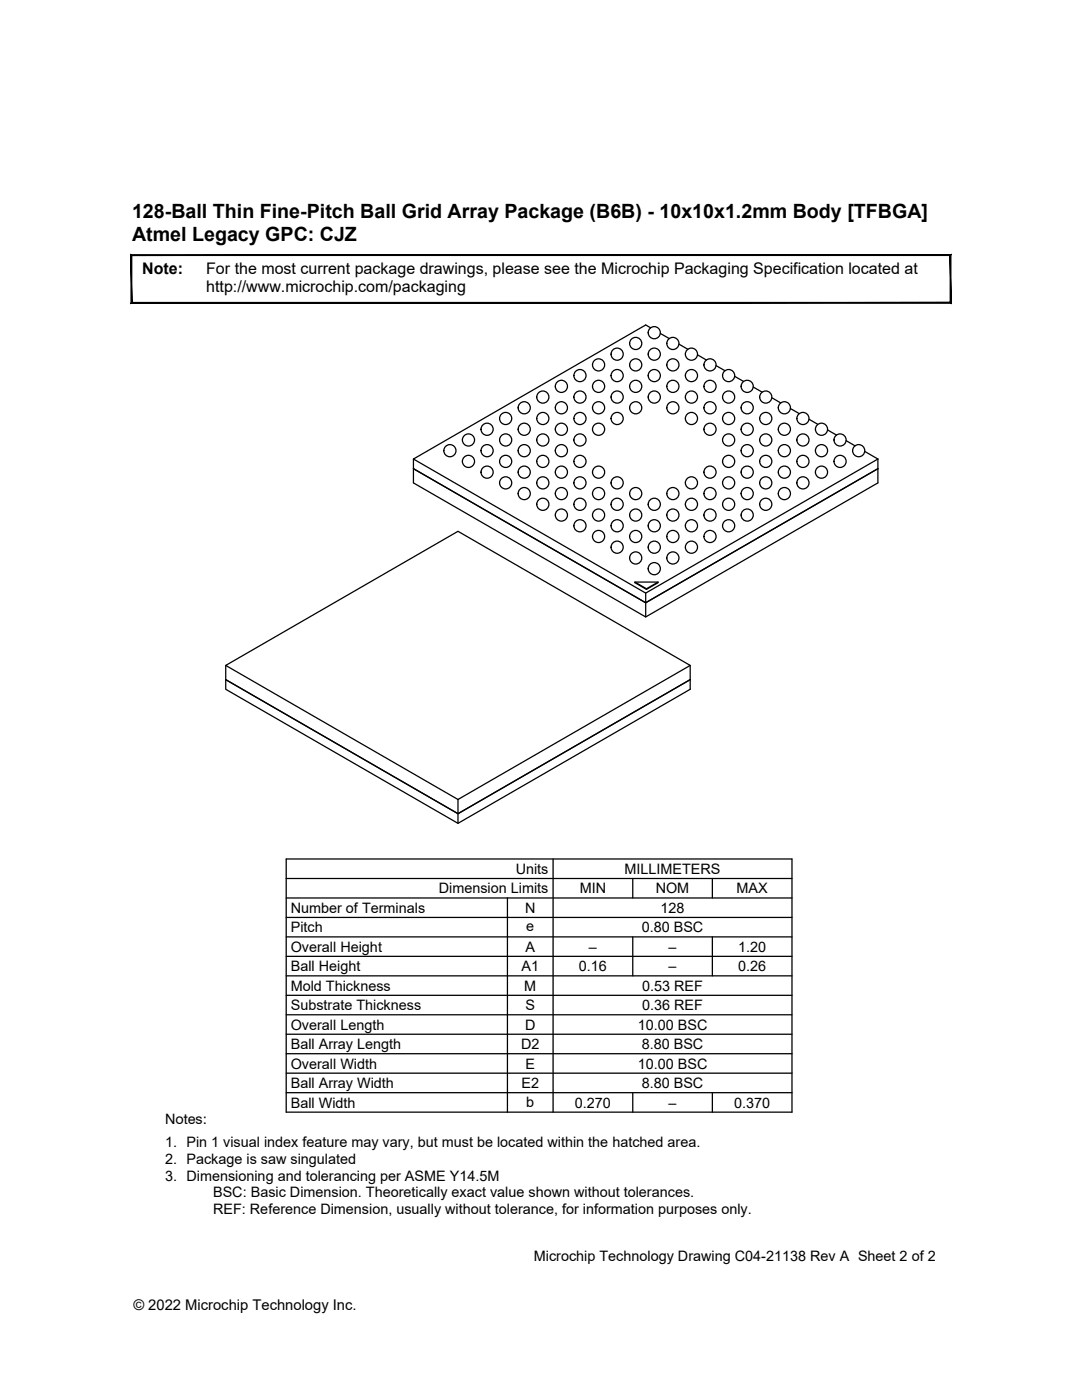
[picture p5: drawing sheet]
<svg xmlns="http://www.w3.org/2000/svg" width="216mm" height="279mm" viewBox="0 0 216 279" stroke-linecap="round" stroke-linejoin="round" font-family="sans-serif">
<!-- layer: I-VTOP -->
<path d="M45 132.8l46.4-26.8 46.3 26.8-46.3 26.8zM45 132.8v2.8l46.4 26.8 46.3-26.8-46.3 26.8-46.4-26.8v2l46.4 26.7 46.3-26.7v-4.8M91.4 159.6v4.7" fill="none" stroke="#000" stroke-width=".25"/>
<!-- layer: I-VBOT -->
<g fill="none" stroke="#000" stroke-width=".25">
<path d="M129.8 65.4l-1-.5-46.3 26.7 46.3 26.8 46.4-26.8M131.8 66.5l1.7 1.1M135.5 68.7l1.7 1M139.2 70.8l1.8 1.1M142.9 73l1.8 1M146.6 75.1l1.8 1M150.3 77.2l1.8 1.1M154 79.4l1.8 1M82.5 91.6v4.8l46.3 26.7 46.4-26.7v-4.8M82.5 93.5l46.3 26.8 46.4-26.8M157.7 81.5l1.8 1.1M161.4 83.7l1.8 1"/>
<path d="M165.1 85.8l1.8 1M168.8 87.9l1.8 1.1M172.5 90.1l2.7 1.5M126.7 116.2l2.3 1.3M128.8 118.4v4.7M131.3 116.2l-2.3 1.4-2.3-1.4h4.6l-2.3 1.4"/>
<circle cx="108.3" cy="79.2" r="1.21"/>
<circle cx="112" cy="77.1" r="1.21"/>
<circle cx="115.7" cy="79.2" r="1.21"/>
<circle cx="115.7" cy="75" r="1.21"/>
<circle cx="119.4" cy="77.1" r="1.21"/>
<circle cx="119.4" cy="72.8" r="1.21"/>
<circle cx="123.1" cy="70.7" r="1.21"/>
<circle cx="123.1" cy="79.2" r="1.21"/>
<circle cx="123.1" cy="75" r="1.21"/>
<circle cx="126.8" cy="77.1" r="1.21"/>
<circle cx="126.8" cy="68.5" r="1.21"/>
<circle cx="126.8" cy="72.8" r="1.21"/>
<circle cx="130.6" cy="66.4" r="1.21"/>
<circle cx="130.6" cy="75" r="1.21"/>
<circle cx="130.6" cy="79.2" r="1.21"/>
<circle cx="130.6" cy="70.7" r="1.21"/>
<circle cx="134.3" cy="68.5" r="1.21"/>
<circle cx="134.3" cy="77.1" r="1.21"/>
<circle cx="134.3" cy="72.8" r="1.21"/>
<circle cx="138" cy="70.7" r="1.21"/>
<circle cx="138" cy="75" r="1.21"/>
<circle cx="138" cy="79.2" r="1.21"/>
<circle cx="141.7" cy="77.1" r="1.21"/>
<circle cx="141.7" cy="72.8" r="1.21"/>
<circle cx="145.4" cy="75" r="1.21"/>
<circle cx="145.4" cy="79.2" r="1.21"/>
<circle cx="149.1" cy="77.1" r="1.21"/>
<circle cx="152.8" cy="79.2" r="1.21"/>
<circle cx="89.8" cy="89.9" r="1.21"/>
<circle cx="93.5" cy="87.8" r="1.21"/>
<circle cx="93.5" cy="92.1" r="1.21"/>
<circle cx="97.2" cy="89.9" r="1.21"/>
<circle cx="97.2" cy="85.7" r="1.21"/>
<circle cx="97.2" cy="94.2" r="1.21"/>
<circle cx="100.9" cy="87.8" r="1.21"/>
<circle cx="100.9" cy="96.4" r="1.21"/>
<circle cx="100.9" cy="83.5" r="1.21"/>
<circle cx="100.9" cy="92.1" r="1.21"/>
<circle cx="104.6" cy="98.5" r="1.21"/>
<circle cx="104.6" cy="85.7" r="1.21"/>
<circle cx="104.6" cy="89.9" r="1.21"/>
<circle cx="104.6" cy="81.4" r="1.21"/>
<circle cx="104.6" cy="94.2" r="1.21"/>
<circle cx="108.3" cy="83.5" r="1.21"/>
<circle cx="108.3" cy="87.8" r="1.21"/>
<circle cx="108.3" cy="92.1" r="1.21"/>
<circle cx="108.3" cy="96.4" r="1.21"/>
<circle cx="112" cy="98.5" r="1.21"/>
<circle cx="112" cy="94.2" r="1.21"/>
<circle cx="112" cy="89.9" r="1.21"/>
<circle cx="112" cy="81.4" r="1.21"/>
<circle cx="112" cy="85.7" r="1.21"/>
<circle cx="115.7" cy="83.5" r="1.21"/>
<circle cx="115.7" cy="92.1" r="1.21"/>
<circle cx="115.7" cy="96.4" r="1.21"/>
<circle cx="115.7" cy="87.8" r="1.21"/>
<circle cx="119.4" cy="81.4" r="1.21"/>
<circle cx="119.4" cy="94.2" r="1.21"/>
<circle cx="119.4" cy="98.5" r="1.21"/>
<circle cx="119.4" cy="85.7" r="1.21"/>
<circle cx="123.1" cy="96.4" r="1.21"/>
<circle cx="123.1" cy="83.5" r="1.21"/>
<circle cx="126.8" cy="81.4" r="1.21"/>
<circle cx="126.8" cy="98.5" r="1.21"/>
<circle cx="134.3" cy="98.5" r="1.21"/>
<circle cx="134.3" cy="81.4" r="1.21"/>
<circle cx="138" cy="83.5" r="1.21"/>
<circle cx="138" cy="96.4" r="1.21"/>
<circle cx="141.7" cy="81.4" r="1.21"/>
<circle cx="141.7" cy="98.5" r="1.21"/>
<circle cx="141.7" cy="94.2" r="1.21"/>
<circle cx="141.7" cy="85.7" r="1.21"/>
<circle cx="145.4" cy="87.8" r="1.21"/>
<circle cx="145.4" cy="96.4" r="1.21"/>
<circle cx="145.4" cy="92.1" r="1.21"/>
<circle cx="145.4" cy="83.5" r="1.21"/>
<circle cx="149.1" cy="98.5" r="1.21"/>
<circle cx="149.1" cy="89.9" r="1.21"/>
<circle cx="149.1" cy="85.7" r="1.21"/>
<circle cx="149.1" cy="94.2" r="1.21"/>
<circle cx="149.1" cy="81.4" r="1.21"/>
<circle cx="152.8" cy="96.4" r="1.21"/>
<circle cx="152.8" cy="87.8" r="1.21"/>
<circle cx="152.8" cy="92.1" r="1.21"/>
<circle cx="152.8" cy="83.5" r="1.21"/>
<circle cx="156.5" cy="94.2" r="1.21"/>
<circle cx="156.5" cy="98.5" r="1.21"/>
<circle cx="156.5" cy="89.9" r="1.21"/>
<circle cx="156.5" cy="85.7" r="1.21"/>
<circle cx="156.5" cy="81.4" r="1.21"/>
<circle cx="160.2" cy="96.4" r="1.21"/>
<circle cx="160.2" cy="83.5" r="1.21"/>
<circle cx="160.2" cy="87.8" r="1.21"/>
<circle cx="160.2" cy="92.1" r="1.21"/>
<circle cx="163.9" cy="94.2" r="1.21"/>
<circle cx="163.9" cy="85.7" r="1.21"/>
<circle cx="163.9" cy="89.9" r="1.21"/>
<circle cx="167.6" cy="92.1" r="1.21"/>
<circle cx="167.6" cy="87.8" r="1.21"/>
<circle cx="171.3" cy="89.9" r="1.21"/>
<circle cx="108.3" cy="100.6" r="1.21"/>
<circle cx="112" cy="102.8" r="1.21"/>
<circle cx="115.7" cy="104.9" r="1.21"/>
<circle cx="115.7" cy="100.6" r="1.21"/>
<circle cx="119.4" cy="102.8" r="1.21"/>
<circle cx="119.4" cy="107.1" r="1.21"/>
<circle cx="123.1" cy="104.9" r="1.21"/>
<circle cx="123.1" cy="109.2" r="1.21"/>
<circle cx="123.1" cy="100.6" r="1.21"/>
<circle cx="126.8" cy="107.1" r="1.21"/>
<circle cx="126.8" cy="111.4" r="1.21"/>
<circle cx="126.8" cy="102.8" r="1.21"/>
<circle cx="130.6" cy="100.6" r="1.21"/>
<circle cx="130.6" cy="113.5" r="1.21"/>
<circle cx="130.6" cy="104.9" r="1.21"/>
<circle cx="130.6" cy="109.2" r="1.21"/>
<circle cx="134.3" cy="107.1" r="1.21"/>
<circle cx="134.3" cy="102.8" r="1.21"/>
<circle cx="134.3" cy="111.4" r="1.21"/>
<circle cx="138" cy="100.6" r="1.21"/>
<circle cx="138" cy="104.9" r="1.21"/>
<circle cx="138" cy="109.2" r="1.21"/>
<circle cx="141.7" cy="107.1" r="1.21"/>
<circle cx="141.7" cy="102.8" r="1.21"/>
<circle cx="145.4" cy="104.9" r="1.21"/>
<circle cx="145.4" cy="100.6" r="1.21"/>
<circle cx="149.1" cy="102.8" r="1.21"/>
<circle cx="152.8" cy="100.6" r="1.21"/>
</g>
<!-- layer: G-TEXT-DSCL -->
<path d="M26.3 60.3l-.2 .2 163.5-.2zM26.1 60.5l163.5-.2 .2 .2zM189.6 51v9.3l.2 .2zM189.8 50.8v9.7l-.2-9.5zM26.3 51h163.3l.2-.2zM26.1 50.8h163.7l-163.5 .2zM26.1 50.8l.2 9.5v-9.3zM26.1 50.8l.2 9.5-.2 .2z" fill="#000" stroke="#000" stroke-width=".2"/>
<!-- layer: G-ANNO-RULE -->
<g fill="none" stroke="#000" stroke-width=".25">
<path d="M57.1 171.4h100.9v50.6h-100.9zM57.1 179.2h100.9M57.1 175.3h100.9M101.3 179.2v42.8M110.4 171.4v50.6M126.3 175.3v3.9M142.1 175.3v3.9M57.1 190.9h100.9M57.1 187h100.9M57.1 183.1h100.9M57.1 194.8h100.9M57.1 198.6h100.9"/>
<path d="M126.3 187v7.8M142.1 187v7.8M57.1 206.4h100.9M57.1 202.5h100.9M57.1 214.2h100.9M57.1 210.3h100.9M57.1 218.1h100.9M126.3 218.1v3.9M142.1 218.1v3.9"/>
</g>
<g font-size="3.9">
<text x="26.4" y="43.6">128-Ball Thin Fine-Pitch Ball Grid Array Package (B6B) - 10x10x1.2mm Body [TFBGA]</text>
<text x="26.4" y="48.1">Atmel Legacy GPC: CJZ</text>
</g>
<g font-size="3.2">
<text x="28.4" y="54.7">Note:</text>
<text x="41.1" y="54.7">For the most current package drawings, please see the Microchip Packaging Specification located at</text>
<text x="41.1" y="58.3">http://www.microchip.com/packaging</text>
</g>
<g font-size="2.9">
<text x="87.6" y="178.3">Dimension Limits</text>
<text x="102.9" y="174.4">Units</text>
<text x="115.7" y="178.3">MIN</text>
<text x="124.6" y="174.4">MILLIMETERS</text>
<text x="130.8" y="178.3">NOM</text>
<text x="147" y="178.3">MAX</text>
<text x="58" y="182.2">Number of Terminals</text>
<text x="104.8" y="182.2">N</text>
<text x="105" y="185.8">e</text>
<text x="131.8" y="182.2">128</text>
<text x="58" y="189.9">Overall Height</text>
<text x="58" y="186.1">Pitch</text>
<text x="104.8" y="189.9">A</text>
<text x="117.5" y="189.9">–</text>
<text x="128" y="186.1">0.80 BSC</text>
<text x="133.4" y="189.9">–</text>
<text x="147.3" y="189.9">1.20</text>
<text x="58" y="193.8">Ball Height</text>
<text x="58" y="197.7">Mold Thickness</text>
<text x="104.1" y="193.8">A1</text>
<text x="104.6" y="197.7">M</text>
<text x="115.5" y="193.8">0.16</text>
<text x="128.1" y="197.7">0.53 REF</text>
<text x="133.4" y="193.8">–</text>
<text x="147.3" y="193.8">0.26</text>
<text x="58" y="201.6">Substrate Thickness</text>
<text x="104.8" y="201.6">S</text>
<text x="128.1" y="201.6">0.36 REF</text>
<text x="58" y="205.5">Overall Length</text>
<text x="58" y="209.4">Ball Array Length</text>
<text x="104" y="209.4">D2</text>
<text x="104.8" y="205.5">D</text>
<text x="127.3" y="205.5">10.00 BSC</text>
<text x="128" y="209.4">8.80 BSC</text>
<text x="58" y="213.3">Overall Width</text>
<text x="104.8" y="213.3">E</text>
<text x="127.3" y="213.3">10.00 BSC</text>
<text x="58" y="221">Ball Width</text>
<text x="58" y="217.1">Ball Array Width</text>
<text x="104" y="217.2">E2</text>
<text x="105" y="221">b</text>
<text x="114.7" y="221">0.270</text>
<text x="128" y="217.1">8.80 BSC</text>
<text x="133.4" y="221">–</text>
<text x="146.5" y="221">0.370</text>
<text x="32.9" y="224.4">Notes:</text>
<text x="32.9" y="229">1. Pin 1 visual index feature may vary, but must be located within the hatched area.</text>
<text x="32.9" y="232.3">2. Package is saw singulated</text>
<text x="32.9" y="235.6">3. Dimensioning and tolerancing per ASME Y14.5M</text>
<text x="42.5" y="238.9">BSC: Basic Dimension. Theoretically exact value shown without tolerances.</text>
<text x="42.5" y="242.2">REF: Reference Dimension, usually without tolerance, for information purposes only.</text>
<text x="106.5" y="251.7">Microchip Technology Drawing C04-21138 Rev A Sheet 2 of 2</text>
<text x="26.6" y="261.4">© 2022 Microchip Technology Inc.</text>
</g>
</svg>
